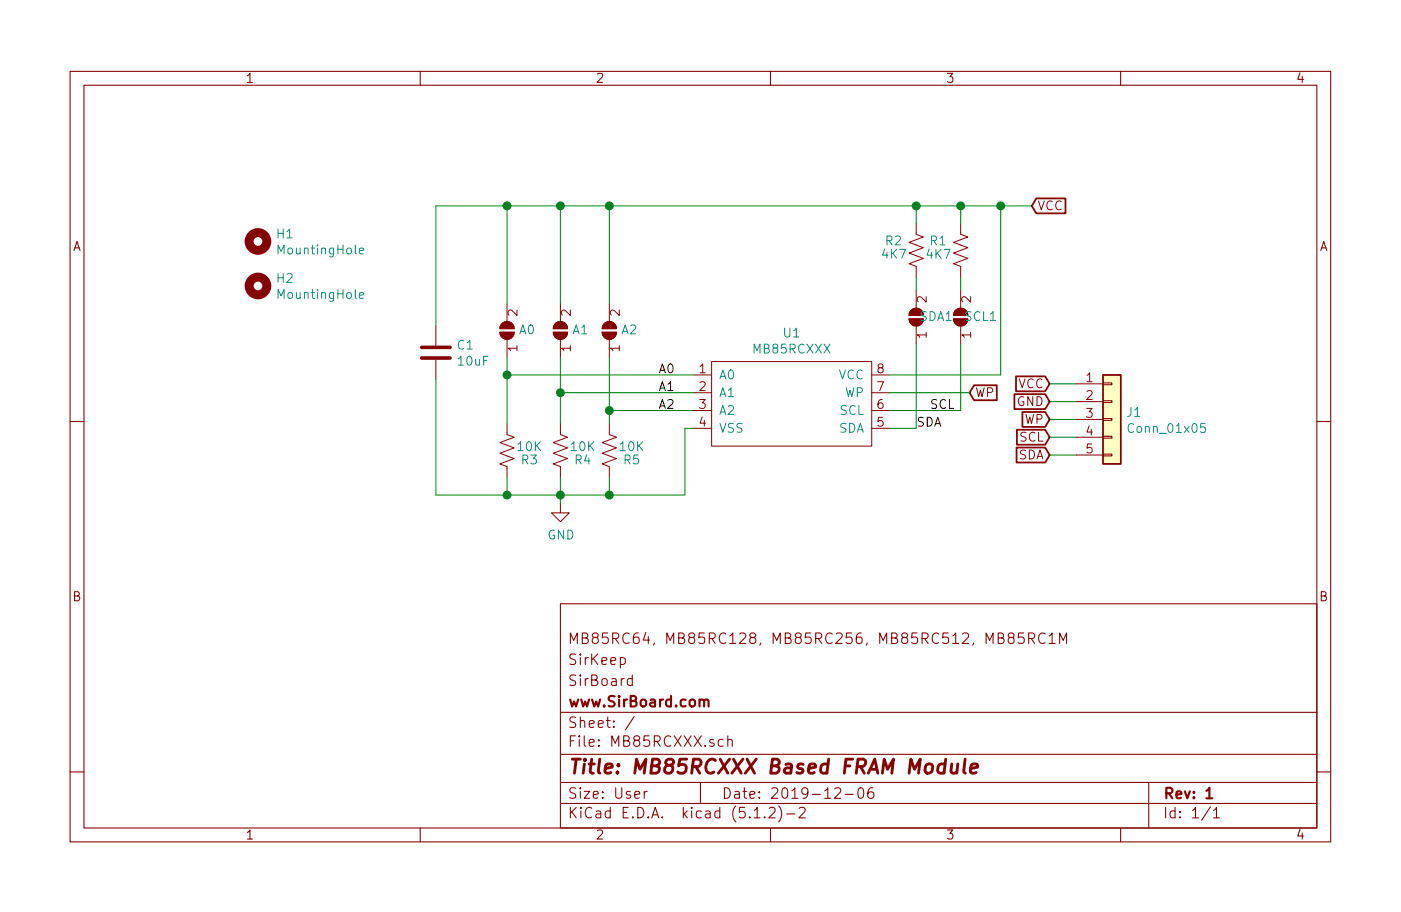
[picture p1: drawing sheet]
EESchema Schematic File Version 4
LIBS:MB85RCXXX-cache
EELAYER 29 0
EELAYER END
$Descr User 7874 5118
encoding utf-8
Sheet 1 1
Title "MB85RCXXX Based FRAM Module"
Date "2019-12-06"
Rev "1"
Comp "www.SirBoard.com"
Comment1 "SirBoard"
Comment2 "SirKeep"
Comment3 "MB85RC64, MB85RC128, MB85RC256, MB85RC512, MB85RC1M"
Comment4 ""
$EndDescr
Text GLabel 5900 2150 0    50   Input ~ 0
VCC
Text GLabel 5900 2250 0    50   Input ~ 0
GND
Text GLabel 5900 2450 0    50   Input ~ 0
SCL
Text GLabel 5900 2550 0    50   Input ~ 0
SDA
Wire Wire Line
	6050 2150 5900 2150
Wire Wire Line
	5900 2250 6050 2250
Wire Wire Line
	6050 2450 5900 2450
Wire Wire Line
	5900 2550 6050 2550
$Comp
L Device:R_US R1
U 1 1
P 5400 1400
F 0 "R1" H 5475 1350 50  0000 L CNN
F 1 "4K7" H 5450 1425 50  0000 L CNN
F 2 "Resistor_SMD:R_0603_1608Metric" V 5440 1390 50  0001 C CNN
F 3 "~" H 5400 1400 50  0001 C CNN
F 4 "C99782" H 5400 1400 50  0001 C CNN "Part"
	1    5400 1400
	-1   0    0    1   
$EndComp
$Comp
L Jumper:SolderJumper_2_Open SCL1
U 1 1
P 5400 1775
F 0 "SCL1" V 5400 1888 50  0000 C CNN
F 1 "SolderJumper_2_Open" H 5400 1888 50  0001 C CNN
F 2 "Jumper:SolderJumper-2_P1.3mm_Open_RoundedPad1.0x1.5mm" H 5400 1775 50  0001 C CNN
F 3 "~" H 5400 1775 50  0001 C CNN
	1    5400 1775
	0    1    -1   0   
$EndComp
$Comp
L Jumper:SolderJumper_2_Open SDA1
U 1 1
P 5150 1775
F 0 "SDA1" V 5150 1888 50  0000 C CNN
F 1 "SolderJumper_2_Open" H 5150 1888 50  0001 C CNN
F 2 "Jumper:SolderJumper-2_P1.3mm_Open_RoundedPad1.0x1.5mm" H 5150 1775 50  0001 C CNN
F 3 "~" H 5150 1775 50  0001 C CNN
	1    5150 1775
	0    1    -1   0   
$EndComp
$Comp
L Device:R_US R2
U 1 1
P 5150 1400
F 0 "R2" H 5225 1350 50  0000 L CNN
F 1 "4K7" H 5200 1425 50  0000 L CNN
F 2 "Resistor_SMD:R_0603_1608Metric" V 5190 1390 50  0001 C CNN
F 3 "~" H 5150 1400 50  0001 C CNN
F 4 "C99782" H 5150 1400 50  0001 C CNN "Part"
	1    5150 1400
	-1   0    0    1   
$EndComp
Wire Wire Line
	5400 1150 5400 1250
Wire Wire Line
	5150 1250 5150 1150
Wire Wire Line
	5400 1625 5400 1550
Wire Wire Line
	5150 1550 5150 1625
Text GLabel 5900 2350 0    50   Input ~ 0
WP
Wire Wire Line
	6050 2350 5900 2350
$Comp
L Device:C C1
U 1 1
P 2450 1975
F 0 "C1" H 2565 2020 50  0000 L CNN
F 1 "10uF" H 2565 1930 50  0000 L CNN
F 2 "Capacitor_SMD:C_0805_2012Metric" H 2488 1825 50  0001 C CNN
F 3 "~" H 2450 1975 50  0001 C CNN
F 4 "C95841" H 2450 1975 50  0001 C CNN "Part"
	1    2450 1975
	1    0    0    -1  
$EndComp
$Comp
L power:GND #PWR0101
U 1 1
P 3150 2825
F 0 "#PWR0101" H 3150 2575 50  0001 C CNN
F 1 "GND" H 3154 2653 50  0000 C CNN
F 2 "" H 3150 2825 50  0001 C CNN
F 3 "" H 3150 2825 50  0001 C CNN
	1    3150 2825
	1    0    0    -1  
$EndComp
$Comp
L Connector_Generic:Conn_01x05 J1
U 1 1
P 6250 2350
F 0 "J1" H 6329 2392 50  0000 L CNN
F 1 "Conn_01x05" H 6329 2302 50  0000 L CNN
F 2 "Connector_PinHeader_2.54mm:PinHeader_1x05_P2.54mm_Vertical" H 6250 2350 50  0001 C CNN
F 3 "~" H 6250 2350 50  0001 C CNN
	1    6250 2350
	1    0    0    -1  
$EndComp
$Comp
L Device:R_US R5
U 1 1
P 3425 2525
F 0 "R5" H 3500 2475 50  0000 L CNN
F 1 "10K" H 3475 2550 50  0000 L CNN
F 2 "Resistor_SMD:R_0603_1608Metric" V 3465 2515 50  0001 C CNN
F 3 "~" H 3425 2525 50  0001 C CNN
F 4 "C99198" H 3425 2525 50  0001 C CNN "Part"
	1    3425 2525
	1    0    0    -1  
$EndComp
$Comp
L Device:R_US R4
U 1 1
P 3150 2525
F 0 "R4" H 3225 2475 50  0000 L CNN
F 1 "10K" H 3200 2550 50  0000 L CNN
F 2 "Resistor_SMD:R_0603_1608Metric" V 3190 2515 50  0001 C CNN
F 3 "~" H 3150 2525 50  0001 C CNN
F 4 "C99198" H 3150 2525 50  0001 C CNN "Part"
	1    3150 2525
	1    0    0    -1  
$EndComp
$Comp
L Device:R_US R3
U 1 1
P 2850 2525
F 0 "R3" H 2925 2475 50  0000 L CNN
F 1 "10K" H 2900 2550 50  0000 L CNN
F 2 "Resistor_SMD:R_0603_1608Metric" V 2890 2515 50  0001 C CNN
F 3 "~" H 2850 2525 50  0001 C CNN
F 4 "C99198" H 2850 2525 50  0001 C CNN "Part"
	1    2850 2525
	1    0    0    -1  
$EndComp
$Comp
L Jumper:SolderJumper_2_Open A1
U 1 1
P 3150 1850
F 0 "A1" V 3150 1963 50  0000 C CNN
F 1 "SolderJumper_2_Open" H 3150 1963 50  0001 C CNN
F 2 "Jumper:SolderJumper-2_P1.3mm_Open_RoundedPad1.0x1.5mm" H 3150 1850 50  0001 C CNN
F 3 "~" H 3150 1850 50  0001 C CNN
	1    3150 1850
	0    1    -1   0   
$EndComp
$Comp
L Jumper:SolderJumper_2_Open A0
U 1 1
P 2850 1850
F 0 "A0" V 2850 1963 50  0000 C CNN
F 1 "SolderJumper_2_Open" H 2850 1963 50  0001 C CNN
F 2 "Jumper:SolderJumper-2_P1.3mm_Open_RoundedPad1.0x1.5mm" H 2850 1850 50  0001 C CNN
F 3 "~" H 2850 1850 50  0001 C CNN
	1    2850 1850
	0    1    -1   0   
$EndComp
$Comp
L Jumper:SolderJumper_2_Open A2
U 1 1
P 3425 1850
F 0 "A2" V 3425 1963 50  0000 C CNN
F 1 "SolderJumper_2_Open" H 3425 1963 50  0001 C CNN
F 2 "Jumper:SolderJumper-2_P1.3mm_Open_RoundedPad1.0x1.5mm" H 3425 1850 50  0001 C CNN
F 3 "~" H 3425 1850 50  0001 C CNN
	1    3425 1850
	0    1    -1   0   
$EndComp
Wire Wire Line
	2850 2000 2850 2100
Wire Wire Line
	3425 2000 3425 2300
Wire Wire Line
	3900 2100 2850 2100
Connection ~ 2850 2100
Wire Wire Line
	2850 2100 2850 2375
Wire Wire Line
	3150 2375 3150 2200
Wire Wire Line
	3900 2200 3150 2200
Connection ~ 3150 2200
Wire Wire Line
	3150 2200 3150 2000
Wire Wire Line
	3900 2300 3425 2300
Connection ~ 3425 2300
Wire Wire Line
	3425 2300 3425 2375
Wire Wire Line
	2850 2675 2850 2775
Wire Wire Line
	2850 2775 3150 2775
Wire Wire Line
	3425 2775 3425 2675
Wire Wire Line
	3150 2675 3150 2775
Connection ~ 3150 2775
Wire Wire Line
	3150 2775 3425 2775
Wire Wire Line
	3425 2775 3850 2775
Connection ~ 3425 2775
Wire Wire Line
	3150 2775 3150 2825
Wire Wire Line
	2850 1150 2850 1700
Wire Wire Line
	3150 1700 3150 1150
Connection ~ 3150 1150
Wire Wire Line
	3150 1150 2850 1150
Wire Wire Line
	3425 1700 3425 1150
Connection ~ 3425 1150
Wire Wire Line
	3425 1150 3150 1150
Wire Wire Line
	2450 1825 2450 1150
Wire Wire Line
	2450 1150 2850 1150
Connection ~ 2850 1150
Wire Wire Line
	2450 2125 2450 2775
Wire Wire Line
	2450 2775 2850 2775
Connection ~ 2850 2775
$Comp
L Mechanical:MountingHole H1
U 1 1
P 1450 1350
F 0 "H1" H 1550 1395 50  0000 L CNN
F 1 "MountingHole" H 1550 1305 50  0000 L CNN
F 2 "SirBoardLibrary:MountingHole_M2.5_SirBoard" H 1450 1350 50  0001 C CNN
F 3 "~" H 1450 1350 50  0001 C CNN
	1    1450 1350
	1    0    0    -1  
$EndComp
$Comp
L Mechanical:MountingHole H2
U 1 1
P 1450 1600
F 0 "H2" H 1550 1645 50  0000 L CNN
F 1 "MountingHole" H 1550 1555 50  0000 L CNN
F 2 "SirBoardLibrary:MountingHole_M2.5_SirBoard" H 1450 1600 50  0001 C CNN
F 3 "~" H 1450 1600 50  0001 C CNN
	1    1450 1600
	1    0    0    -1  
$EndComp
Text Label 3700 2100 0    50   ~ 0
A0
Text Label 3700 2200 0    50   ~ 0
A1
Text Label 3700 2300 0    50   ~ 0
A2
Text GLabel 5800 1150 2    50   Input ~ 0
VCC
$Comp
L MB85RCXXX-rescue:MB85RC256V-MB85RC256V U1
U 1 1
P 4450 2300
F 0 "U1" H 4450 2738 50  0000 C CNN
F 1 "MB85RCXXX" H 4450 2648 50  0000 C CNN
F 2 "Package_SO:SO-8_3.9x4.9mm_P1.27mm" H 4450 2300 50  0001 C CNN
F 3 "" H 4450 2300 50  0001 C CNN
F 4 "C99345; C126727; C47538; C126729; C209975" H 4450 2300 50  0001 C CNN "Part"
	1    4450 2300
	1    0    0    -1  
$EndComp
Wire Wire Line
	3850 2400 3900 2400
Wire Wire Line
	3850 2400 3850 2775
Connection ~ 5150 1150
Wire Wire Line
	5150 1150 5400 1150
Wire Wire Line
	5800 1150 5625 1150
Connection ~ 5400 1150
Wire Wire Line
	5000 2400 5150 2400
Wire Wire Line
	5150 2400 5150 1925
Wire Wire Line
	5000 2300 5400 2300
Wire Wire Line
	5400 2300 5400 1925
Wire Wire Line
	5000 2100 5625 2100
Wire Wire Line
	5625 2100 5625 1150
Connection ~ 5625 1150
Wire Wire Line
	5625 1150 5400 1150
Text GLabel 5450 2200 2    50   Input ~ 0
WP
Wire Wire Line
	5000 2200 5450 2200
Text Label 5150 2400 0    50   ~ 0
SDA
Text Label 5225 2300 0    50   ~ 0
SCL
Wire Wire Line
	3425 1150 5150 1150
$EndSCHEMATC
